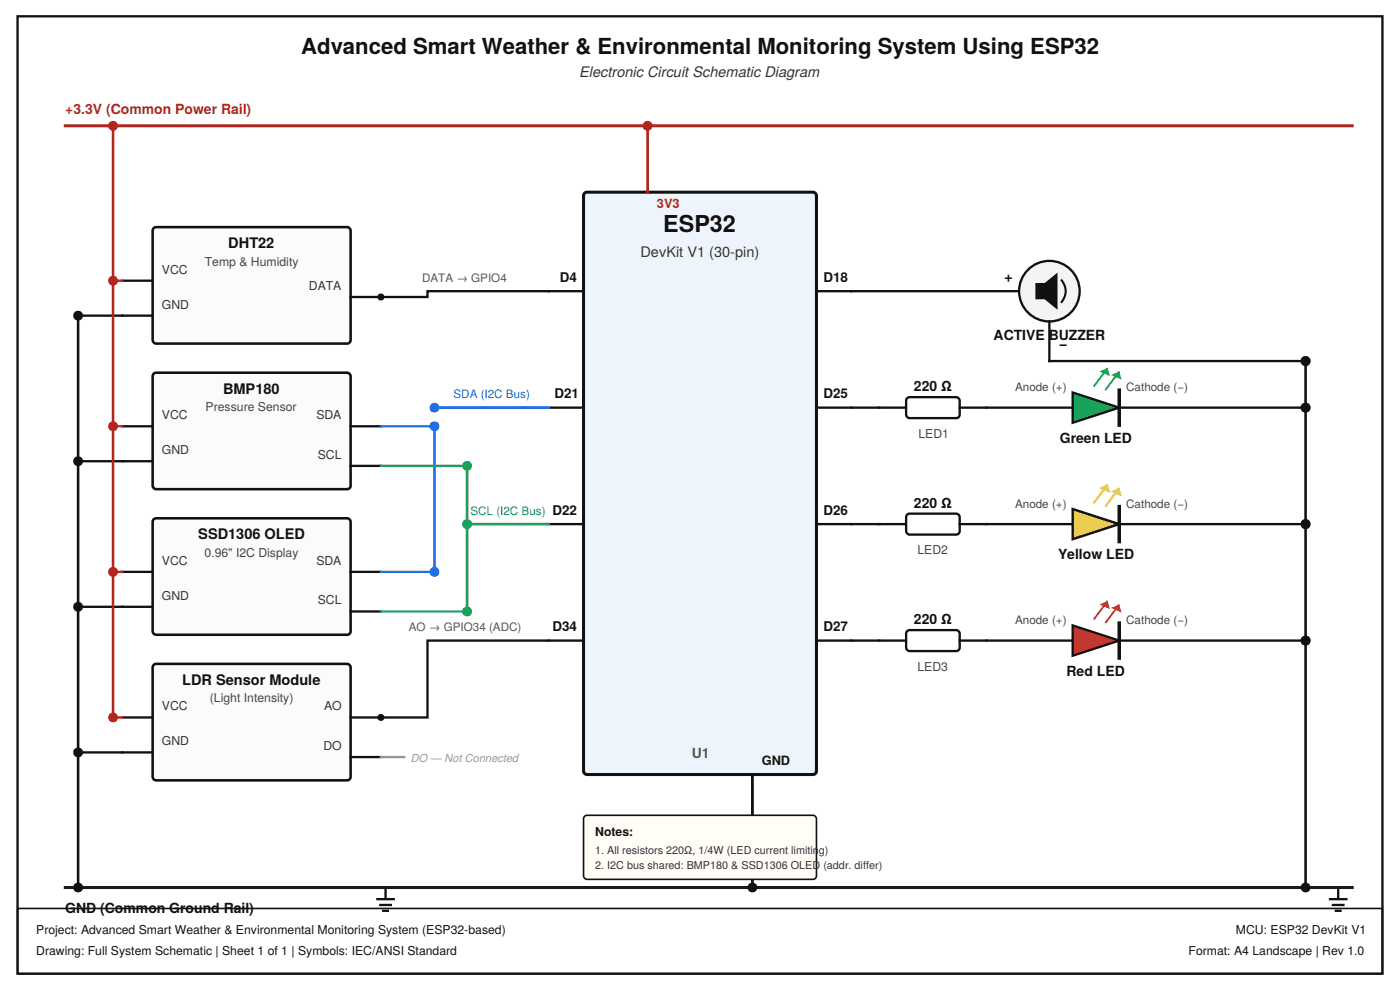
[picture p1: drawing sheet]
<svg xmlns="http://www.w3.org/2000/svg" width="297mm" height="210mm" viewBox="0 0 297 210" stroke-linecap="round" stroke-linejoin="round" font-family="sans-serif">
<path d="M3.7 3.5h289.6v203h-289.6zM79.8 190.7h4M80.4 192h2.8M81.1 193.2h1.4M81.8 188.3v2.4M281.9 190.7h4M282.5 192h2.7M283.1 193.2h1.5M283.9 188.3v2.4" fill="none" stroke="#111" stroke-width=".49"/>
<path d="M3.7 192.7h289.6v13.8h-289.6z" fill="none" stroke="#111" stroke-width=".35"/>
<path d="M13.9 26.7h273" fill="none" stroke="#b3261e" stroke-width=".64"/>
<path d="M13.9 188.3h273" fill="none" stroke="#1a1a1a" stroke-width=".64"/>
<path d="M124 41l.5-.2h48a.8 .8 0 0 1 .7 .7v122.1a.74 .74 0 0 1-.7 .7h-48a.8 .8 0 0 1-.7-.7v-122.1z" fill="#eef4fb" stroke="#111" stroke-width=".64" stroke-linecap="butt"/>
<path d="M116.4 61.8h7.4M173.2 61.8h7.4M116.4 86.5h7.4M173.2 86.5h7.4M116.4 111.2h7.4M173.2 111.2h7.4M116.4 135.9h7.4M173.2 135.9h7.4" fill="none" stroke="#111" stroke-width=".49"/>
<path d="M137.4 26.7v14.1" fill="none" stroke="#b3261e" stroke-width=".59"/>
<circle cx="137.4" cy="26.7" r="1.04" fill="#b3261e"/>
<path d="M159.6 164.3v24" fill="none" stroke="#111" stroke-width=".59"/>
<circle cx="159.6" cy="188.3" r="1.04" fill="#111"/>
<path d="M32.6 48.4l.5-.2h40.5a.8 .8 0 0 1 .8 .7v23.2a.74 .74 0 0 1-.8 .8h-40.5a.8 .8 0 0 1-.7-.8v-23.2z" fill="#fbfbfb" stroke="#111" stroke-width=".54"/>
<path d="M26 59.5h6.4M26 67h6.4M74.4 63h6.4" fill="none" stroke="#111" stroke-width=".49"/>
<path d="M32.6 79.3l.5-.2h40.5a.8 .8 0 0 1 .8 .7v23.2a.74 .74 0 0 1-.8 .8h-40.5a.8 .8 0 0 1-.7-.8v-23.2z" fill="#fbfbfb" stroke="#111" stroke-width=".54"/>
<path d="M26 90.4h6.4M26 97.8h6.4M74.4 90.4h6.4M74.4 98.8h6.4" fill="none" stroke="#111" stroke-width=".49"/>
<path d="M32.6 110.2l.5-.3h40.5a.8 .8 0 0 1 .8 .8v23.2a.74 .74 0 0 1-.8 .7h-40.5a.8 .8 0 0 1-.7-.7v-23.2z" fill="#fbfbfb" stroke="#111" stroke-width=".54"/>
<path d="M26 121.3h6.4M26 128.7h6.4M74.4 121.3h6.4M74.4 129.7h6.4" fill="none" stroke="#111" stroke-width=".49"/>
<path d="M32.6 141l.5-.2h40.5a.8 .8 0 0 1 .8 .8v23.2a.74 .74 0 0 1-.8 .7h-40.5a.8 .8 0 0 1-.7-.7v-23.2z" fill="#fbfbfb" stroke="#111" stroke-width=".54"/>
<path d="M16.6 67h9.4M16.6 97.8h9.4M16.6 128.7h9.4M16.6 159.6h15.8M26 152.2h6.4M74.4 152.2h6.4M74.4 160.6h6.4" fill="none" stroke="#111" stroke-width=".49"/>
<path d="M24 59.5h2M24 90.4h2M24 121.3h2M24 152.2h2" fill="none" stroke="#b3261e" stroke-width=".49"/>
<path d="M24 26.7v125.5" fill="none" stroke="#b3261e" stroke-width=".54"/>
<g fill="#b3261e">
<circle cx="24" cy="59.5" r="1.04"/>
<circle cx="24" cy="90.4" r="1.04"/>
<circle cx="24" cy="121.3" r="1.04"/>
<circle cx="24" cy="152.2" r="1.04"/>
<circle cx="24" cy="26.7" r="1.04"/>
</g>
<path d="M16.6 67v121.3" fill="none" stroke="#111" stroke-width=".54"/>
<g fill="#111">
<circle cx="16.6" cy="66.9" r="1.04"/>
<circle cx="16.6" cy="97.8" r="1.04"/>
<circle cx="16.6" cy="128.7" r="1.04"/>
<circle cx="16.6" cy="159.6" r="1.04"/>
<circle cx="16.6" cy="188.3" r="1.04"/>
</g>
<path d="M116.4 61.8h-25.7v1.2h-9.9" fill="none" stroke="#111" stroke-width=".49"/>
<circle cx="80.8" cy="63" r=".75" fill="#111"/>
<path d="M80.8 90.4h11.4M80.8 121.3h11.4" fill="none" stroke="#1f6feb" stroke-width=".49"/>
<path d="M92.2 90.4v30.9M92.2 86.5h24.2" fill="none" stroke="#1f6feb" stroke-width=".54"/>
<path d="M80.8 98.8h18.3M80.8 129.7h18.3" fill="none" stroke="#0f9d58" stroke-width=".49"/>
<path d="M99.1 98.8v30.9" fill="none" stroke="#0f9d58" stroke-width=".54"/>
<circle cx="92.2" cy="86.5" r="1.04" fill="#1f6feb"/>
<path d="M99.1 111.2h17.3" fill="none" stroke="#0f9d58" stroke-width=".54"/>
<circle cx="99.1" cy="111.2" r="1.04" fill="#0f9d58"/>
<g fill="#1f6feb">
<circle cx="92.2" cy="90.4" r="1.04"/>
<circle cx="92.2" cy="121.3" r="1.04"/>
</g>
<g fill="#0f9d58">
<circle cx="99.1" cy="98.8" r="1.04"/>
<circle cx="99.1" cy="129.7" r="1.04"/>
</g>
<path d="M116.4 135.9h-25.7v16.3h-9.9" fill="none" stroke="#111" stroke-width=".49"/>
<circle cx="80.8" cy="152.2" r=".75" fill="#111"/>
<path d="M80.8 160.6h4.9" fill="none" stroke="#999" stroke-width=".49"/>
<path d="M180.6 61.8h35.6" fill="none" stroke="#111" stroke-width=".49"/>
<circle cx="222.6" cy="61.8" r="6.4" fill="#f4f4f4" stroke="#111" stroke-width=".49"/>
<path d="M219.7 60h1.9l2.7-2.2v7.9l-2.7-2.2h-1.9z" fill="#111"/>
<path d="M225.1 59.3a3.6 3.6 0 0 1 0 4.9" fill="none" stroke="#111" stroke-width=".44"/>
<path d="M222.6 68.2v8.4" fill="none" stroke="#111" stroke-width=".49"/>
<circle cx="277" cy="76.6" r="1.04" fill="#111"/>
<path d="M222.6 76.6h54.4M180.6 86.5h11.6" fill="none" stroke="#111" stroke-width=".49"/>
<path d="M192.4 84.5l.6-.3h9.9a.8 .8 0 0 1 .7 .8v3a.74 .74 0 0 1-.7 .7h-9.9a.8 .8 0 0 1-.8-.7v-3z" fill="#fff" stroke="#111" stroke-width=".49"/>
<path d="M203.6 86.5h24" fill="none" stroke="#111" stroke-width=".49"/>
<path d="M227.6 83.3l9.8 3.2-9.8 3.2z" fill="#1fa855" stroke="#111" stroke-width=".49"/>
<path d="M237.4 82.8v7.4" fill="none" stroke="#111" stroke-width=".74"/>
<path d="M235 78.1l-3 3.9z" fill="#000" stroke="#1fa855" stroke-width=".4"/>
<path d="M233.2 78.8l1.8-.7 .5 1.7z" fill="#1fa855"/>
<path d="M237.4 78.8l-2.9 4z" fill="#000" stroke="#1fa855" stroke-width=".4"/>
<path d="M235.7 79.6l1.7-.8 .5 1.7z" fill="#1fa855"/>
<path d="M180.6 111.2h11.6" fill="none" stroke="#111" stroke-width=".49"/>
<path d="M192.4 109.2l.6-.2h9.9a.8 .8 0 0 1 .7 .7v3a.74 .74 0 0 1-.7 .7h-9.9a.8 .8 0 0 1-.8-.7v-3z" fill="#fff" stroke="#111" stroke-width=".49"/>
<path d="M203.6 111.2h24" fill="none" stroke="#111" stroke-width=".49"/>
<path d="M227.6 108l9.8 3.2-9.8 3.2z" fill="#e0b400" stroke="#111" stroke-width=".49"/>
<path d="M237.4 107.5v7.4" fill="none" stroke="#111" stroke-width=".74"/>
<path d="M235 102.8l-3 3.9z" fill="#000" stroke="#e0b400" stroke-width=".4"/>
<path d="M233.2 103.5l1.8-.7 .5 1.7z" fill="#e0b400"/>
<path d="M237.4 103.5l-2.9 4z" fill="#000" stroke="#e0b400" stroke-width=".4"/>
<path d="M235.7 104.3l1.7-.8 .5 1.7z" fill="#e0b400"/>
<path d="M180.6 135.9h11.6" fill="none" stroke="#111" stroke-width=".49"/>
<path d="M192.4 133.9l.6-.2h9.9a.8 .8 0 0 1 .7 .7v3a.74 .74 0 0 1-.7 .7h-9.9a.8 .8 0 0 1-.8-.7v-3z" fill="#fff" stroke="#111" stroke-width=".49"/>
<path d="M203.6 135.9h24" fill="none" stroke="#111" stroke-width=".49"/>
<path d="M227.6 132.7l9.8 3.2-9.8 3.2z" fill="#d1392b" stroke="#111" stroke-width=".49"/>
<path d="M237.4 132.2v7.4" fill="none" stroke="#111" stroke-width=".74"/>
<path d="M235 127.5l-3 3.9z" fill="#000" stroke="#d1392b" stroke-width=".4"/>
<path d="M233.2 128.2l1.8-.7 .5 1.7z" fill="#d1392b"/>
<path d="M237.4 128.2l-2.9 4z" fill="#000" stroke="#d1392b" stroke-width=".4"/>
<path d="M235.7 129l1.7-.8 .5 1.8z" fill="#d1392b"/>
<path d="M237.4 86.5h39.6" fill="none" stroke="#111" stroke-width=".49"/>
<circle cx="277" cy="86.5" r="1.04" fill="#111"/>
<path d="M237.4 111.2h39.6" fill="none" stroke="#111" stroke-width=".49"/>
<circle cx="277" cy="111.2" r="1.04" fill="#111"/>
<path d="M237.4 135.9h39.6" fill="none" stroke="#111" stroke-width=".49"/>
<circle cx="277" cy="135.9" r="1.04" fill="#111"/>
<path d="M277 76.6v111.7" fill="none" stroke="#111" stroke-width=".54"/>
<g fill="#111">
<circle cx="277" cy="188.3" r="1.04"/>
<circle cx="277" cy="86.5" r="1.04"/>
<circle cx="277" cy="111.2" r="1.04"/>
<circle cx="277" cy="135.9" r="1.04"/>
<circle cx="277" cy="76.6" r="1.04"/>
</g>
<path d="M124 173.2l.5-.3h48a.8 .8 0 0 1 .7 .8v12.1a.74 .74 0 0 1-.7 .7h-48a.8 .8 0 0 1-.7-.7v-12.1z" fill="#fffdf5" stroke="#111" stroke-width=".35"/>
<text font-size="4.9" fill="#111" x="140.7" y="49.2">ESP32</text>
<text font-size="4.7" fill="#111" x="63.9" y="11.4">Advanced Smart Weather &amp; Environmental Monitoring System Using ESP32</text>
<g font-size="3.2" fill="#111">
<text x="213" y="59.8">+</text>
<text x="224.6" y="74.1">−</text>
</g>
<g font-size="3.1" fill="#333">
<text x="123" y="16.3">Electronic Circuit Schematic Diagram</text>
<text x="135.9" y="54.6">DevKit V1 (30-pin)</text>
</g>
<g font-size="3.1" fill="#111">
<text x="48.4" y="52.6">DHT22</text>
<text x="47.3" y="83.5">BMP180</text>
<text x="42.1" y="114.4">SSD1306 OLED</text>
<text x="38.6" y="145.3">LDR Sensor Module</text>
</g>
<text font-size="3" fill="#b3261e" x="13.9" y="24.2">+3.3V (Common Power Rail)</text>
<g font-size="3" fill="#111">
<text x="210.8" y="72.1">ACTIVE BUZZER</text>
<text x="193.9" y="83">220 Ω</text>
<text x="224.8" y="93.9">Green LED</text>
<text x="193.9" y="107.7">220 Ω</text>
<text x="224.4" y="118.6">Yellow LED</text>
<text x="193.9" y="132.4">220 Ω</text>
<text x="226.3" y="143.3">Red LED</text>
<text x="13.9" y="193.7">GND (Common Ground Rail)</text>
</g>
<text font-size="3" fill="#555" x="146.8" y="160.8">U1</text>
<g font-size="2.8" fill="#111">
<text x="118.8" y="59.8">D4</text>
<text x="174.7" y="59.8">D18</text>
<text x="117.6" y="84.5">D21</text>
<text x="174.7" y="84.5">D25</text>
<text x="117.2" y="109.2">D22</text>
<text x="174.7" y="109.2">D26</text>
<text x="117.2" y="133.9">D34</text>
<text x="174.7" y="133.9">D27</text>
</g>
<text font-size="2.7" fill="#b3261e" x="139.4" y="44.2">3V3</text>
<text font-size="2.7" fill="#111" x="161.6" y="162.3">GND</text>
<g font-size="2.6" fill="#333">
<text x="34.4" y="58.1">VCC</text>
<text x="34.4" y="65.5">GND</text>
<text x="65.5" y="61.5">DATA</text>
<text x="34.4" y="88.9">VCC</text>
<text x="67.1" y="88.9">SDA</text>
<text x="34.4" y="96.4">GND</text>
<text x="67.4" y="97.3">SCL</text>
<text x="34.4" y="119.8">VCC</text>
<text x="67.1" y="119.8">SDA</text>
<text x="34.4" y="127.2">GND</text>
<text x="67.4" y="128.2">SCL</text>
<text x="34.4" y="150.7">VCC</text>
<text x="68.8" y="150.7">AO</text>
<text x="34.4" y="158.1">GND</text>
<text x="68.6" y="159.1">DO</text>
</g>
<g font-size="2.6" fill="#444">
<text x="43.4" y="56.3">Temp &amp; Humidity</text>
<text x="43.6" y="87.2">Pressure Sensor</text>
<text x="194.8" y="92.9">LED1</text>
<text x="43.4" y="118.1">0.96&quot; I2C Display</text>
<text x="194.6" y="117.6">LED2</text>
<text x="194.6" y="142.3">LED3</text>
<text x="44.5" y="149">(Light Intensity)</text>
</g>
<g font-size="2.6" fill="#111">
<text x="126.3" y="177.4">Notes:</text>
<text x="7.7" y="198.1">Project: Advanced Smart Weather &amp; Environmental Monitoring System (ESP32-based)</text>
<text x="7.7" y="202.6">Drawing: Full System Schematic | Sheet 1 of 1 | Symbols: IEC/ANSI Standard</text>
<text x="252.2" y="202.6">Format: A4 Landscape | Rev 1.0</text>
<text x="262.2" y="198.1">MCU: ESP32 DevKit V1</text>
</g>
<g font-size="2.5" fill="#555">
<text x="89.5" y="59.8">DATA → GPIO4</text>
<text x="86.7" y="133.9">AO → GPIO34 (ADC)</text>
</g>
<g font-size="2.5" fill="#444">
<text x="215.4" y="83">Anode (+)</text>
<text x="238.9" y="83">Cathode (−)</text>
<text x="215.4" y="107.7">Anode (+)</text>
<text x="238.9" y="107.7">Cathode (−)</text>
<text x="215.4" y="132.4">Anode (+)</text>
<text x="238.9" y="132.4">Cathode (−)</text>
</g>
<text font-size="2.5" fill="#1f6feb" x="96.2" y="84.5">SDA (I2C Bus)</text>
<text font-size="2.5" fill="#0f9d58" x="99.8" y="109.2">SCL (I2C Bus)</text>
<text font-size="2.3" fill="#999" x="87.2" y="161.6">DO — Not Connected</text>
<g font-size="2.3" fill="#333">
<text x="126.3" y="181.1">1. All resistors 220Ω, 1/4W (LED current limiting)</text>
<text x="126.3" y="184.3">2. I2C bus shared: BMP180 &amp; SSD1306 OLED (addr. differ)</text>
</g>
</svg>
